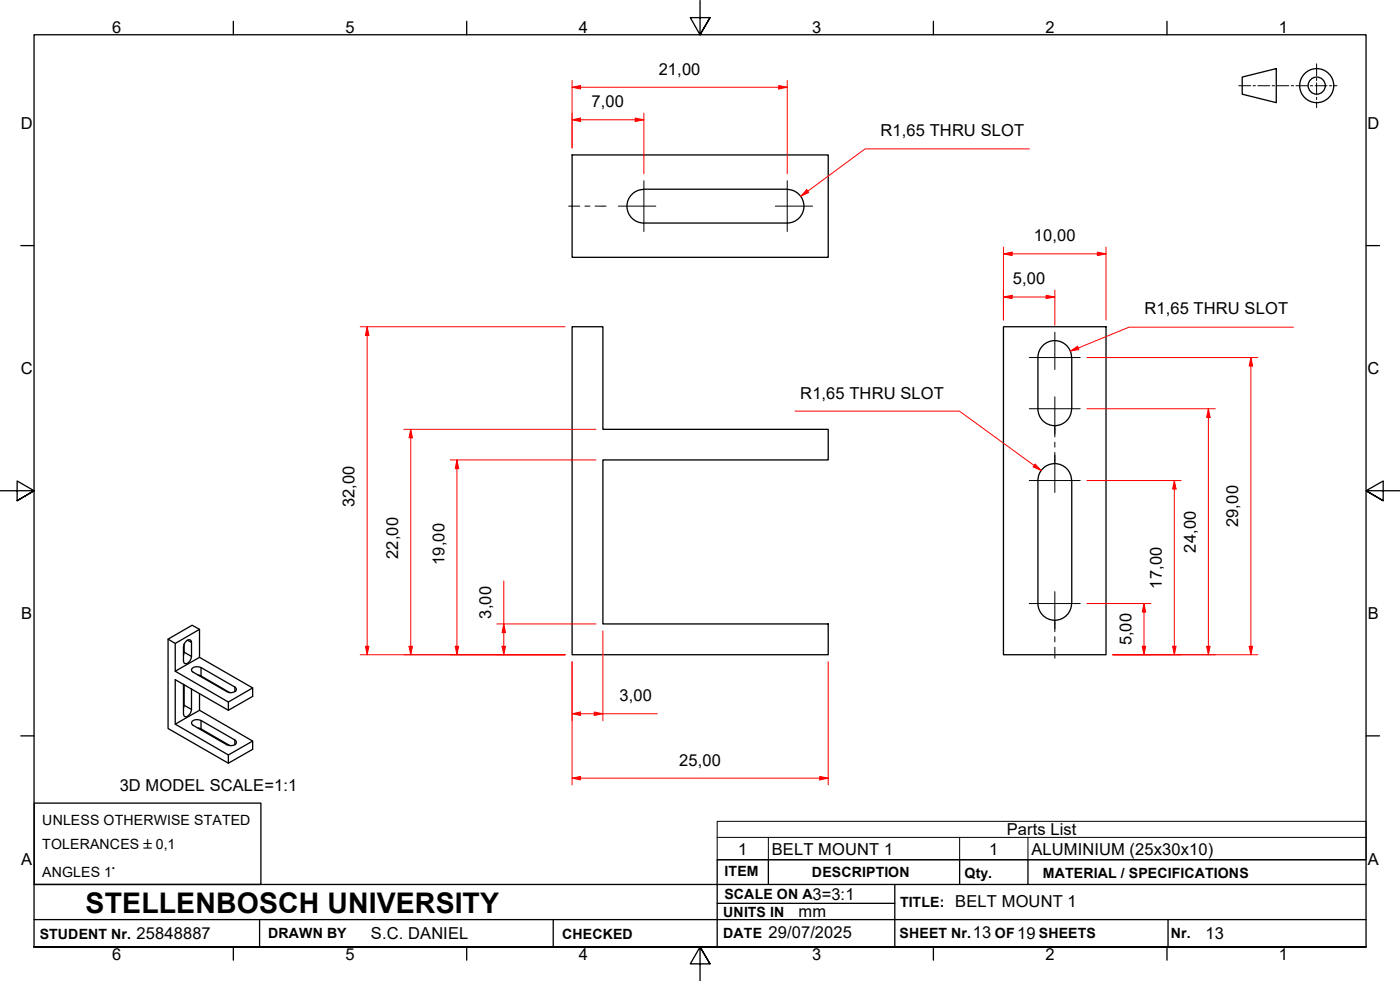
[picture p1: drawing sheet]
<svg xmlns="http://www.w3.org/2000/svg" width="410mm" height="287mm" viewBox="0 0 410 287" stroke-linecap="round" stroke-linejoin="round" font-family="sans-serif">
<!-- layer: Visible Edges(ISO) -->
<g fill="none" stroke="#000" stroke-width=".38">
<path d="M167.5 45.4h75v29.9h-75zM188.5 55.4a4.9 4.9 0 0 0-4.9 5 4.9 4.9 0 0 0 4.9 4.9M188.5 55.4h42M230.5 55.4a4.9 4.9 0 0 1 4.9 5 4.9 4.9 0 0 1-4.9 4.9M188.5 65.3h42M167.5 95.6h9v30.1h66v8.9h-66v48h66v9.1h-75zM293.8 95.6h30v96.1h-30zM303.9 104.6a4.9 4.9 0 0 1 4.9-4.9 4.9 4.9 0 0 1 5 4.9M303.9 104.7v15a4.9 4.9 0 0 0 4.9 4.9 4.9 4.9 0 0 0 5-4.9M313.8 104.7v14.9M303.9 140.6a4.9 4.9 0 0 1 4.9-4.9 4.9 4.9 0 0 1 5 4.9M303.9 140.7v35.9a4.9 4.9 0 0 0 4.9 5 4.9 4.9 0 0 0 5-5"/>
<path d="M313.8 140.7v36M49.2 187.1l2.1 1.3 7.1-4.2v8.2M51.3 188.4v8.1l7.1-4.1 15.6 9M51.3 196.5l15.6 9 7.1-4.1v2.4l-7.1 4.1v-2.4M53.9 188.5l-.2 3.3M54.6 187.6l.5-.3h.5l.3 .2 .2 4.7a2.15 2.15 0 0 1-1.9 2.1l-.5-.8v-4.1l.1-.7zM56.3 195.6a2.47 2.47 0 0 1 2.6-.2l9.9 5.7 .4 .8a1.98 1.98 0 0 1-2.8 .6l-9.9-5.8-.4-.3v-.4zM58 197.6l.9 .3 8.4 4.9M58.4 184.2l-2.1-1.2-7.1 4.1v26.1l17.7 10.2 7.1-4.1v-2.4l-7.1 4.1-15.6-9M58.4 197.7v.1M53.7 200.3v8.7l.5 .8a2.06 2.06 0 0 0 1.9-2.1v-6.1M53.9 200.4v6.1l-.2 .8"/>
<path d="M56.3 211.1a2.47 2.47 0 0 1 2.6-.2l9.9 5.7 .4 .4v.4a1.98 1.98 0 0 1-2.8 .6l-9.9-5.7-.4-.4v-.4zM58 213.1l.9 .3 8.4 4.9M58.4 203v4.9M66.9 207.9l-15.6-8.9v13l7.1-4.1 15.6 9M66.9 221v2.4"/>
</g>
<!-- layer: Visible Tangent Edges(ISO) -->
<path d="M53.9 190.9l2.2 1.3M54.9 187.4l1.2 .6M58.9 195.4v2.5M53.9 206.5l2.2 1.2M58.9 210.9v2.5M68.8 201.1v1.4M68.8 216.6v1.4" fill="none" stroke="#000" stroke-width=".38"/>
<!-- layer: Symbols(ISO) -->
<path d="M210 245.1v-4.7h190v4.7M210 245.1v6.6h190v-6.6M210 245.1h190M225 245.1v6.6M281 245.1v6.6M301 245.1v6.6" fill="none" stroke="#000" stroke-width=".29"/>
<!-- layer: Border_0 -->
<g fill="none" stroke="#000" stroke-width=".38">
<path d="M68.3 6.2v4M136.7 6.2v4M205 .1v10.1l-2.9-5h5.8l-2.9 5 2.9-5M273.3 6.2v4M341.7 6.2v4M6.1 71.9h3.9M400 71.9h3.9M0 143.7h10l-5-2.9v5.8l5-2.9-5 2.9M410 143.7h-10l5-2.9v5.8l-5-2.9 5 2.9M6.1 215.4h3.9M400 215.4h3.9M10 277.2v-267h390v267h-390h390"/>
<path d="M68.3 277.2v3.9M136.7 277.2v3.9M273.3 277.2v3.9M341.7 277.2v3.9M207.9 282.1l-2.9-4.9 2.9 4.9h-5.8l2.9-4.9v10"/>
</g>
<!-- layer: Sketch Geometry(ISO) -->
<g fill="none" stroke="#000" stroke-width=".38">
<path d="M363.7 22.6l10-2.5v9.9l-10-2.4zM10 235.1h66.4v23.8h-66.4zM10 258.9h390M225 251.7v7.2M262 258.9v18.3M281 251.7v7.2M301 251.7v7.2M400 251.7h-190v25.5M10 277.2h390M10 269.2h390M76 269.2v8M162 269.2v8"/>
<path d="M210 264.4h52M342 269.2v8"/>
<circle cx="385.5" cy="25.1" r="5"/>
<circle cx="385.5" cy="25.1" r="2.51"/>
</g>
<g fill="none" stroke="#000" stroke-width=".29">
<path d="M385.5 18.7v3.5M362.7 25.1h3.5M366.9 25.1h.7M368.3 25.1h3.5M372.5 25.1h.7M373.9 25.1h3.5M378.1 25.1h.7M379.5 25.1h3.5M383.7 25.1h.7M385.1 25.1h3.5M385.5 22.9v.7M385.5 24.3v3.5"/>
<path d="M385.5 28.5v.7M385.5 29.9v1.6M389.3 25.1h.7M390.7 25.1h.8"/>
</g>
<!-- layer: Centerline(ISO) -->
<path d="M166.5 60.3h3.2M171.3 60.3h1.4M174.2 60.3h3.3M308.9 124.7v3.2M308.9 129.4v1.5M308.9 132.4v3.3M308.9 181.7v3.2M308.9 186.4v1.5M308.9 189.4v3.3" fill="none" stroke="#000" stroke-width=".29"/>
<!-- layer: Center Mark(ISO) -->
<path d="M188.5 52.9v14.9M230.5 52.9v14.9M181 60.3h11M227 60.3h10.9M308.9 97.2v11M301.4 104.7h14.9M301.4 119.6h14.9M308.9 116.2v10.9M308.9 133.2v11M301.4 140.7h14.9M301.4 176.7h14.9M308.9 173.2v10.9" fill="none" stroke="#000" stroke-width=".29"/>
<!-- layer: Dimensions(ISO) -->
<path d="M167.5 227.8h2.5" fill="none" stroke="#f00" stroke-width=".29"/>
<path d="M167.5 227.8l2.5-.5v1z" fill="#f00"/>
<path d="M167.5 227.8l2.5-.5v1zM240 227.8h2.5" fill="none" stroke="#f00" stroke-width=".29"/>
<path d="M240 227.3l2.5 .5-2.5 .5z" fill="#f00"/>
<path d="M167.5 193.7v36.1M242.5 193.7v36.1M167.5 208.9h2.5M170 227.8h70M240 227.3l2.5 .5-2.5 .5z" fill="none" stroke="#f00" stroke-width=".29"/>
<path d="M167.5 208.9l2.5-.5v1z" fill="#f00"/>
<path d="M167.5 208.9l2.5-.5v1zM174 208.9h2.5" fill="none" stroke="#f00" stroke-width=".29"/>
<path d="M174 208.4l2.5 .5-2.5 .5z" fill="#f00"/>
<path d="M107.5 95.6v2.6M167.5 193.7v17.3M176.5 184.7v26.3M170 208.9h4M174 208.4l2.5 .5-2.5 .5zM176.5 208.9h16" fill="none" stroke="#f00" stroke-width=".29"/>
<path d="M107.5 95.6l.5 2.6h-1z" fill="#f00"/>
<path d="M107.5 95.6l.5 2.6h-1zM107.5 189.2v2.5" fill="none" stroke="#f00" stroke-width=".29"/>
<path d="M107 189.2h1l-.5 2.5z" fill="#f00"/>
<path d="M105.5 95.6h60M107.5 98.2v91M105.5 191.7h60M107 189.2h1l-.5 2.5zM120.3 189.2v2.5" fill="none" stroke="#f00" stroke-width=".29"/>
<path d="M119.8 189.2h1l-.5 2.5z" fill="#f00"/>
<path d="M120.3 125.7v2.5M119.8 189.2h1l-.5 2.5z" fill="none" stroke="#f00" stroke-width=".29"/>
<path d="M120.3 125.7l.5 2.5h-1z" fill="#f00"/>
<path d="M118.2 125.7h56.3M120.3 125.7l.5 2.5h-1zM120.3 128.2v61M118.2 191.7h47.3M133.8 189.2v2.5" fill="none" stroke="#f00" stroke-width=".29"/>
<path d="M133.3 189.2h1l-.5 2.5z" fill="#f00"/>
<path d="M133.8 134.6v2.6M133.3 189.2h1l-.5 2.5z" fill="none" stroke="#f00" stroke-width=".29"/>
<path d="M133.8 134.6l.5 2.6h-1z" fill="#f00"/>
<path d="M131.8 134.6h42.7M133.8 134.6l.5 2.6h-1zM133.8 137.2v52M131.8 191.7h33.7M147.5 189.2v2.5" fill="none" stroke="#f00" stroke-width=".29"/>
<path d="M147 189.2h1l-.5 2.5z" fill="#f00"/>
<path d="M147 189.2h1l-.5 2.5zM147.5 182.6v2.6" fill="none" stroke="#f00" stroke-width=".29"/>
<path d="M147.5 182.6l.5 2.6h-1z" fill="#f00"/>
<path d="M293.8 74.3h2.6M147.5 170.1v12.5M145.5 191.7h20M145.5 182.6h29M147.5 182.6l.5 2.6h-1zM147.5 185.2v4" fill="none" stroke="#f00" stroke-width=".29"/>
<path d="M293.8 74.3l2.6-.5v1z" fill="#f00"/>
<path d="M293.8 74.3l2.6-.5v1zM321.3 74.3h2.5" fill="none" stroke="#f00" stroke-width=".29"/>
<path d="M321.3 73.8l2.5 .5-2.5 .5z" fill="#f00"/>
<path d="M293.8 72.3v21.4M296.4 74.3h24.9M321.3 73.8l2.5 .5-2.5 .5zM323.8 72.3v21.4M306.3 86.9h2.6" fill="none" stroke="#f00" stroke-width=".29"/>
<path d="M306.3 86.4l2.6 .5-2.6 .5z" fill="#f00"/>
<path d="M293.8 86.9h2.6M306.3 86.4l2.6 .5-2.6 .5z" fill="none" stroke="#f00" stroke-width=".29"/>
<path d="M293.8 86.9l2.6-.5v1z" fill="#f00"/>
<path d="M167.5 35.1h2.5M293.8 86.9l2.6-.5v1zM293.8 84.9v8.8M296.4 86.9h9.9M308.9 84.9v10.3" fill="none" stroke="#f00" stroke-width=".29"/>
<path d="M167.5 35.1l2.5-.5v1z" fill="#f00"/>
<path d="M167.5 35.1l2.5-.5v1zM186 35.1h2.5" fill="none" stroke="#f00" stroke-width=".29"/>
<path d="M186 34.6l2.5 .5-2.5 .5z" fill="#f00"/>
<path d="M167.5 33.1v10.2M170 35.1h16M186 34.6l2.5 .5-2.5 .5zM188.5 33.1v17.8M228 25.5h2.5" fill="none" stroke="#f00" stroke-width=".29"/>
<path d="M228 25l2.5 .5-2.5 .5z" fill="#f00"/>
<path d="M167.5 25.5h2.5M228 25l2.5 .5-2.5 .5z" fill="none" stroke="#f00" stroke-width=".29"/>
<path d="M167.5 25.5l2.5-.5v1z" fill="#f00"/>
<path d="M167.5 25.5l2.5-.5v1zM167.5 23.5v19.8M170 25.5h58M230.5 23.5v27.4M335 189.2v2.5" fill="none" stroke="#f00" stroke-width=".29"/>
<path d="M334.5 189.2h1l-.5 2.5z" fill="#f00"/>
<path d="M335 176.7v2.4M334.5 189.2h1l-.5 2.5z" fill="none" stroke="#f00" stroke-width=".29"/>
<path d="M335 176.7l.5 2.4h-1z" fill="#f00"/>
<path d="M318.3 176.7h18.7M335 176.7l.5 2.4h-1zM335 179.1v10.1M325.8 191.7h11.2M343.9 189.2v2.5" fill="none" stroke="#f00" stroke-width=".29"/>
<path d="M343.3 189.2h1.1l-.5 2.5z" fill="#f00"/>
<path d="M343.9 140.7v2.4M343.3 189.2h1.1l-.5 2.5z" fill="none" stroke="#f00" stroke-width=".29"/>
<path d="M343.9 140.7l.5 2.4h-1.1z" fill="#f00"/>
<path d="M353.8 119.6v2.6M318.3 140.7h27.5M343.9 140.7l.5 2.4h-1.1zM343.9 143.1v46.1M325.8 191.7h20" fill="none" stroke="#f00" stroke-width=".29"/>
<path d="M353.8 119.6l.5 2.6h-1z" fill="#f00"/>
<path d="M353.8 119.6l.5 2.6h-1zM353.8 189.2v2.5" fill="none" stroke="#f00" stroke-width=".29"/>
<path d="M353.3 189.2h1l-.5 2.5z" fill="#f00"/>
<path d="M318.3 119.6h37.6M353.8 122.2v67M325.8 191.7h30.1M353.3 189.2h1l-.5 2.5zM366.3 189.2v2.5" fill="none" stroke="#f00" stroke-width=".29"/>
<path d="M365.8 189.2h1l-.5 2.5z" fill="#f00"/>
<path d="M366.3 104.7v2.4M365.8 189.2h1l-.5 2.5z" fill="none" stroke="#f00" stroke-width=".29"/>
<path d="M366.3 104.7l.5 2.4h-1z" fill="#f00"/>
<path d="M236.5 56l-2 1.4M318.3 104.7h50M366.3 104.7l.5 2.4h-1zM366.3 107.1v82.1M325.8 191.7h42.5" fill="none" stroke="#f00" stroke-width=".29"/>
<path d="M236.2 55.5l.6 .8-2.3 1.1z" fill="#f00"/>
<path d="M236.2 55.5l.6 .8-2.3 1.1zM301.4 43.6h-48.1l-16.8 12.4M315.7 101.9l-2.3 .9" fill="none" stroke="#f00" stroke-width=".29"/>
<path d="M313.4 102.8l2.1-1.4 .4 .9z" fill="#f00"/>
<path d="M378.7 95.8h-48.1l-14.9 6.1M313.4 102.8l2.1-1.4 .4 .9zM302.8 136.3l2.1 1.4" fill="none" stroke="#f00" stroke-width=".29"/>
<path d="M303.1 135.8l1.8 1.9-2.4-1z" fill="#f00"/>
<path d="M232.8 120.3h48.1l21.9 16M303.1 135.8l1.8 1.9-2.4-1z" fill="none" stroke="#f00" stroke-width=".29"/>
<text font-size="8.3" x="25.1" y="267.2">STELLENBOSCH UNIVERSITY</text>
<g font-size="4.8">
<text x="32.8" y="9.7">6</text>
<text x="101.2" y="9.7">5</text>
<text x="169.5" y="9.7">4</text>
<text x="237.8" y="9.7">3</text>
<text x="306.1" y="9.7">2</text>
<text x="374.5" y="9.7">1</text>
<text x="192.9" y="21.9">21,00</text>
<text x="173.2" y="31.4">7,00</text>
<text x="6.1" y="37.8">D</text>
<text x="257.8" y="39.9">R1,65 THRU SLOT</text>
<text x="400.4" y="37.8">D</text>
<text x="302.7" y="70.6">10,00</text>
<text x="296.6" y="83.2">5,00</text>
<text x="335.1" y="92">R1,65 THRU SLOT</text>
<text x="6.1" y="109.6">C</text>
<text x="400.4" y="109.6">C</text>
<text x="234.3" y="116.7">R1,65 THRU SLOT</text>
<text x="103.8" y="148.5" transform="rotate(-90 103.8 148.5)">32,00</text>
<text x="362.6" y="154.3" transform="rotate(-90 362.6 154.3)">29,00</text>
<text x="350.1" y="161.7" transform="rotate(-90 350.1 161.7)">24,00</text>
<text x="116.6" y="163.6" transform="rotate(-90 116.6 163.6)">22,00</text>
<text x="130.1" y="165.4" transform="rotate(-90 130.1 165.4)">19,00</text>
<text x="340.2" y="172.3" transform="rotate(-90 340.2 172.3)">17,00</text>
<text x="6.2" y="181.3">B</text>
<text x="143.8" y="181.1" transform="rotate(-90 143.8 181.1)">3,00</text>
<text x="400.5" y="181.3">B</text>
<text x="331.3" y="188.9" transform="rotate(-90 331.3 188.9)">5,00</text>
<text x="181.4" y="205.2">3,00</text>
<text x="198.9" y="224.1">25,00</text>
<text x="35.1" y="231.5">3D MODEL SCALE=1:1</text>
<text x="294.8" y="244.5">Parts List</text>
<text x="216.2" y="250.1">1</text>
<text x="226" y="250.2">BELT MOUNT 1</text>
<text x="289.6" y="250.1">1</text>
<text x="302" y="250.2">ALUMINIUM (25x30x10)</text>
<text x="6.2" y="253.1">A</text>
<text x="400.5" y="253.1">A</text>
<text x="237.9" y="263.3">3=3:1</text>
<text x="233.8" y="268.4">mm</text>
<text x="279.7" y="265.6">BELT MOUNT 1</text>
<text x="40" y="274.9">25848887</text>
<text x="108.6" y="274.8">S.C. DANIEL</text>
<text x="225" y="274.7">29/07/2025</text>
<text x="284.9" y="274.7">13</text>
<text x="297.9" y="274.8">19</text>
<text x="352.9" y="274.8">13</text>
<text x="32.8" y="281.1">6</text>
<text x="101.2" y="281.1">5</text>
<text x="169.5" y="281.1">4</text>
<text x="237.8" y="281.1">3</text>
<text x="306.1" y="281.1">2</text>
<text x="374.5" y="281.1">1</text>
</g>
<g font-size="4.1">
<text x="12.4" y="241.5">UNLESS OTHERWISE STATED</text>
<text x="12.4" y="248.4">TOLERANCES ±0,1</text>
<text x="12.4" y="256.6">ANGLES 1°</text>
<text x="212.2" y="256.5">ITEM</text>
<text x="237.7" y="256.7">DESCRIPTION</text>
<text x="282.4" y="256.9">Qty.</text>
<text x="305.4" y="256.9">MATERIAL / SPECIFICATIONS</text>
<text x="212.1" y="263">SCALE ON A</text>
<text x="211.8" y="268.4">UNITS IN</text>
<text x="263.5" y="265.6">TITLE:</text>
<text x="11.6" y="274.8">STUDENT Nr.</text>
<text x="78.5" y="274.6">DRAWN BY</text>
<text x="164.6" y="274.8">CHECKED</text>
<text x="211.8" y="274.6">DATE</text>
<text x="263.4" y="274.6">SHEET Nr.</text>
<text x="291.3" y="274.6">OF</text>
<text x="304.2" y="274.6">SHEETS</text>
<text x="342.8" y="274.5">Nr.</text>
</g>
</svg>
